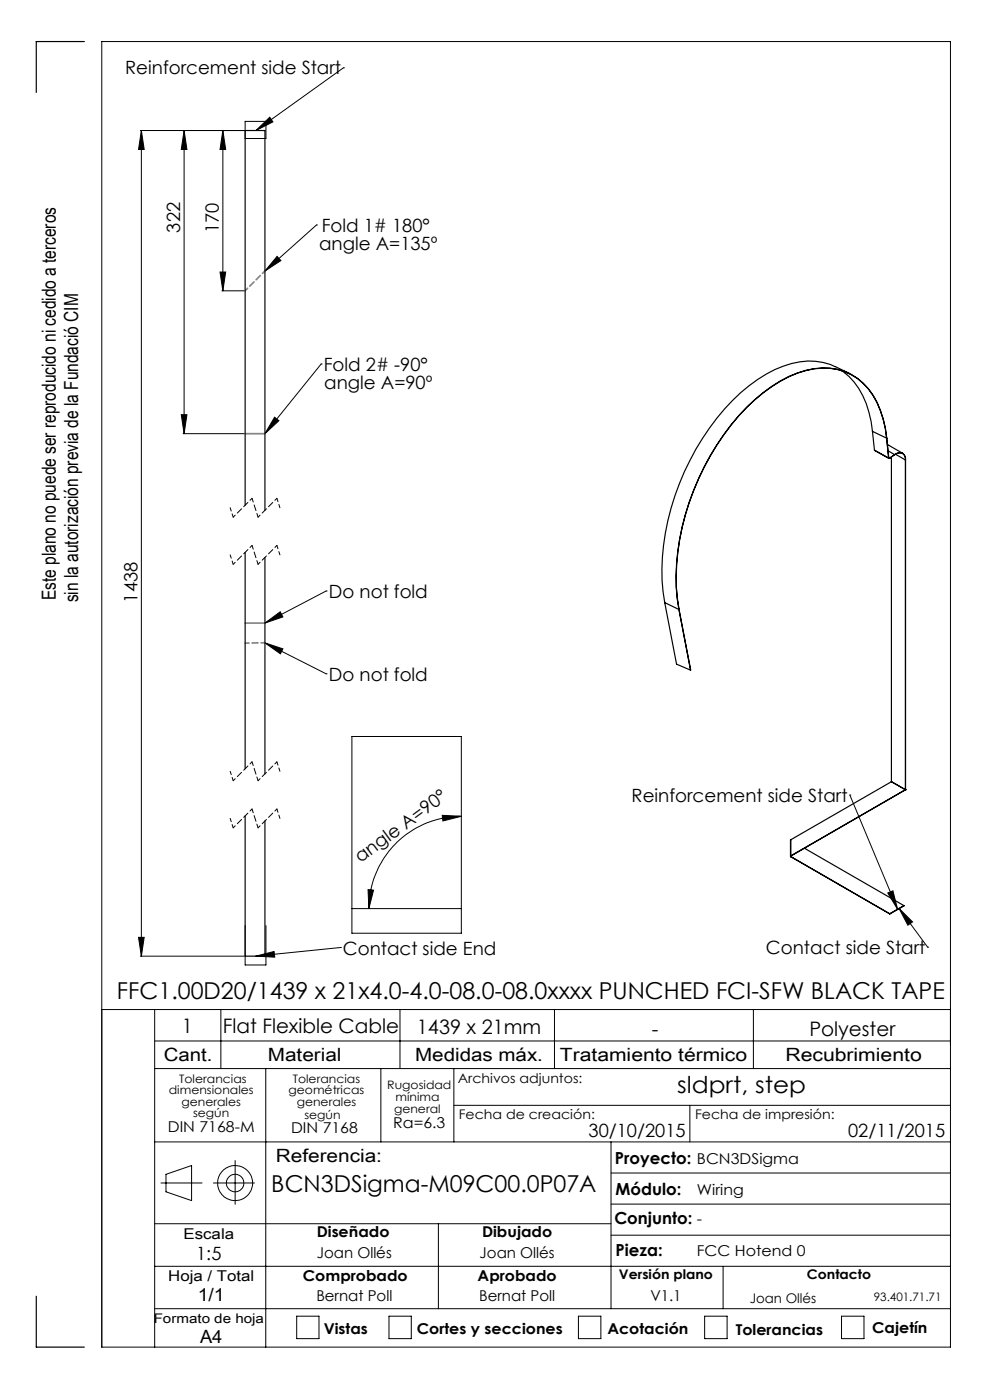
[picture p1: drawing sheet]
<svg xmlns="http://www.w3.org/2000/svg" width="210mm" height="297mm" viewBox="0 0 210 297" stroke-linecap="round" stroke-linejoin="round" font-family="sans-serif">
<g fill="none" stroke="#000" stroke-width=".21">
<path d="M72.8 14.4h.1M72.8 14.4l-18.5 13.3M29.8 27.7h22M30 27.7l.6 4h-1.2zM30 27.7v175.1M39.1 27.7l.6 4h-1.2zM39.1 27.7v64.3M47.3 27.7l.6 4h-1.2zM47.3 27.7v34M52 25.7h4.4v3.7h-4.4zM54.3 27.7l2.9-2.8 .7 1zM46.7 57.7h1.2l-.6 4z"/>
<path d="M58.8 54.4l.8 .9-3.4 2.2zM67.1 47.7h.1M67.1 47.7l-10.9 9.8M47.1 61.7h4.7M68.1 77.2h.1M68.1 77.2l-11.9 14.8M38.5 88h1.2l-.6 4zM38.8 92h13M58.2 88.5l1 .7-3 2.8zM56.2 136.4l3.8 1.3-.5 1zM56.2 132.2l3.2-2.4 .6 1.1zM56.2 136.4l13 6.5"/>
<path d="M69.2 125.4h.1M69.2 125.4l-13 6.8M69.2 142.9h.1M74.6 156.2h23.3v41.8h-23.3zM93.8 173l4.1 .2-4 1zM97.9 173.2a19.6 19.6 0 0 0-19.7 19.6M180.3 168.7h.1M180.3 168.7l10.1 24.2M29.4 198.9h1.2l-.6 3.9zM52 196.4v8.3h4.4v-8.3M74.6 192.8h23.3M78.1 188.7l1.1 .1-1 4z"/>
<path d="M188.3 189.4l1.1-.4 1 3.9zM190.7 192.7l2.9 2.9-1 .7zM190.7 192.7l6.1 8.2M21.6 214.2h180M29.8 202.8h22M32.8 214.2v71.6M46.8 214.2v12.5M54.2 202.8l3.9-.9 .2 1.2zM72.2 201h.1M72.2 201l-18 1.8M84.8 214.2v12.5M117.6 214.2v12.5"/>
<path d="M159.8 214.2v12.5M196.8 200.9h.1M32.8 220.8h168.8M32.8 226.7h168.8M56.4 226.7v59.1M80.8 226.7v15.5M96.3 226.7v15.5M96.3 234.5h105.3M146.3 234.5v7.7M32.8 259.6h96.8M32.8 242.2h168.8M34.1 251h8.8"/>
<path d="M35.2 249.1l5.4-1.8v7.4l-5.4-1.9zM45.3 251h8.7M49.9 246.2v9.3M93 259.6v18M129.6 242.2v35.4M129.6 255.4h72M129.6 248.8h72M32.8 277.6h168.8M32.8 268.6h168.8M62.9 279.2h4.8v4.8h-4.8zM82.5 279.2h4.7v4.8h-4.7zM122.7 279.2h4.8v4.8h-4.8z"/>
<path d="M129.6 262h72M149.5 279.2h4.7v4.8h-4.7zM153.4 268.6v9M178.5 279.2h4.8v4.8h-4.8zM21.6 285.8h180v-277h-180v277"/>
<circle cx="49.9" cy="251" r="3.7"/>
<circle cx="49.9" cy="251" r="1.86"/>
</g>
<path d="M49.5 119.7l-.7-2M49.5 109.7l-.7-2M59.4 117.7l-.7-2M59.4 107.7l-.7-2M49.5 175.6l-.7-2M49.5 165.6l-.7-2M59.4 173.6l-.7-2M59.4 163.6l-.7-2" fill="none" stroke="#000" stroke-width=".21" stroke-dasharray="1.3 .6" stroke-dashoffset=".5"/>
<path d="M53.5 115.7l-4 4M53.5 105.7l-4 4M58.7 115.7l-4 4M58.7 105.7l-4 4M53.5 171.6l-4 4M53.5 161.6l-4 4M58.7 171.6l-4 4M58.7 161.6l-4 4" fill="none" stroke="#000" stroke-width=".21" stroke-dasharray="1.3 .6" stroke-dashoffset=".7"/>
<path d="M54.7 119.7l-1.2-4M54.7 109.7l-1.2-4M54.7 175.6l-1.2-4M54.7 165.6l-1.2-4" fill="none" stroke="#000" stroke-width=".21" stroke-dasharray="1.3 .6" stroke-dashoffset=".4"/>
<path d="M52 92h4.2M52 132.2h4.2" fill="none" stroke="#808080" stroke-width=".35"/>
<path d="M52 136.4h4.2" fill="none" stroke="#808080" stroke-width=".35" stroke-dasharray="1.3 .6" stroke-dashoffset=".4"/>
<path d="M52 61.7l4.2-4.2" fill="none" stroke="#808080" stroke-width=".35" stroke-dasharray="1.3 .6" stroke-dashoffset=".5"/>
<g fill="none" stroke="#000" stroke-width=".25">
<path d="M17.9 8.8h-10.2v10.8M177.1 77.8a13.6 13.6 0 0 0-10.9-.1 34.6 34.6 0 0 0-15.7 13.1 52.3 52.3 0 0 0-9.8 34.8l.3 2.2M177.1 77.7l3 1.5M178.6 78.7a15.8 15.8 0 0 1 6.2 10.7l.3 2.1M185.1 91.5l3 1.5M185.1 91.5l.4 4M185.5 95.5l3.1 1.8M185.5 95.5l3 1.7M188.1 93a19 19 0 0 0-5-11.7 12.3 12.3 0 0 0-12.2-2.7 31.5 31.5 0 0 0-15.8 11.6 53.8 53.8 0 0 0-11.6 34.4l.5 4.7M188.1 93h.1M188.1 93l.4 4.2M188.1 93a19 19 0 0 0-5-11.7 12.5 12.5 0 0 0-12.2-2.7 30.3 30.3 0 0 0-14.2 9.6 54 54 0 0 0-13.3 36.4l.6 4.7"/>
<path d="M188.1 93l.4 4.1M188.2 94.4l3.3 1.8M188.4 95.6l1.4 .8M188.5 97.2h.2M188.5 97.1l.2 .1M188.5 97.1v.1M188.7 97.2h.1M189.1 97v68.8M189.8 96.4a1.33 1.33 0 0 1 1.5-.3 1.33 1.33 0 0 1 .8 1.4M189.8 96.5a1.31 1.31 0 0 1 1.5-.4 1.31 1.31 0 0 1 .8 1.5M189.8 96.4l-1.1 .8M189.8 96.4v.1"/>
<path d="M190 96.4l2.1 1.2M192.1 97.5v.1M192.1 97.5v70.1M52 107.2v-79.5h4.2v80.6M52 117.2v45.9M56.2 118.3v45.9M141 127.8l3 1.5M141 127.8l2.5 13.1 3 1.3M144 129.3h.1M144 129.3l2.5 12.9M146.5 142.1v.1M52 173.1v29.7h4.2v-28.6"/>
<path d="M167.7 178.1v3.6M170.6 179.9l21.1 12.2M189.1 165.8h.1M189.1 165.8l3 1.7M189.1 165.8l-21.4 12.3M192.1 167.5l-24.4 14.1v.1M192.1 167.6l-24.4 14.1M192.1 167.5h.1M192.1 167.5v.1M167.7 181.7l21 12.2M167.7 181.7l21 12.1M188.7 193.8v.1"/>
<path d="M191.7 192.1l-3 1.7M191.7 192.1l-3 1.8M7.7 275v10.8h10.2"/>
</g>
<g fill="#000">
<path d="M30 27.7l.6 4h-1.2zM29.4 198.9h1.2l-.6 3.9zM39.1 27.7l.6 4h-1.2zM38.5 88h1.2l-.6 4z"/>
<path d="M54.3 27.7l2.9-2.8 .7 1zM54.2 202.8l3.9-.9 .2 1.2zM188.3 189.4l1.1-.4 1 3.9zM190.7 192.7l2.9 2.9-1 .7z"/>
<path d="M46.7 57.7h1.2l-.6 4zM47.3 27.7l.6 4h-1.2z"/>
<path d="M56.2 136.4l3.8 1.3-.5 1zM56.2 132.2l3.2-2.4 .6 1.1zM58.2 88.5l1 .7-3 2.8zM58.8 54.4l.8 .9-3.4 2.2z"/>
<path d="M93.8 173l4.1 .2-4 1zM78.1 188.7l1.1 .1-1 4z"/>
</g>
<g font-size="4.9">
<text x="24.8" y="212">FFC1.00D20/1439 x 21x4.0-4.0-08.0-08.0xxxx PUNCHED FCI-SFW BLACK TAPE</text>
<text x="143.7" y="231.8">sldprt, step</text>
<text x="57.6" y="253">BCN3DSigma-M09C00.0P07A</text>
</g>
<g font-size="4.2">
<text x="38.6" y="219">1</text>
<text x="47.3" y="219.2">Flat Flexible Cable</text>
<text x="88.4" y="219.4">1439 x 21mm</text>
<text x="138.3" y="219.7">-</text>
<text x="171.7" y="219.7">Polyester</text>
</g>
<g font-size="4.1">
<text x="11.8" y="127.3" transform="rotate(-90 11.8 127.3)">Este plano no puede ser reproducido ni cedido a terceros</text>
<text x="16.5" y="127.8" transform="rotate(-90 16.5 127.8)">sin la autorización previa de la Fundació CIM</text>
</g>
<g font-size="3.9">
<text x="26.6" y="15.8">Reinforcement side Start</text>
<text x="38.2" y="49.3" transform="rotate(-90 38.2 49.3)">322</text>
<text x="46.4" y="49.5" transform="rotate(-90 46.4 49.5)">170</text>
<text x="67.7" y="53.1">angle A=135º</text>
<text x="68.2" y="49.2">Fold 1# 180°</text>
<text x="68.7" y="78.7">Fold 2# -90°</text>
<text x="68.8" y="82.6">angle A=90º</text>
<text x="29.2" y="127.8" transform="rotate(-90 29.2 127.8)">1438</text>
<text x="69.8" y="126.8">Do not fold</text>
<text x="69.8" y="144.4">Do not fold</text>
<text x="134" y="170.1">Reinforcement side Start</text>
<text x="76.5" y="183.1" transform="rotate(-36 76.5 183.1)">angle A=90°</text>
<text x="72.7" y="202.5">Contact side End</text>
<text x="162.5" y="202.4">Contact side Start</text>
<text x="34.8" y="225">Cant.</text>
<text x="56.8" y="225">Material</text>
<text x="88.1" y="225">Medidas máx.</text>
<text x="118.8" y="225">Tratamiento térmico</text>
<text x="166.6" y="225">Recubrimiento</text>
<text x="124.8" y="241.3">30/10/2015</text>
<text x="179.9" y="241.3">02/11/2015</text>
<text x="58.5" y="246.5">Referencia:</text>
<text x="41.6" y="267.2">1:5</text>
<text x="41.9" y="276.1">1/1</text>
<text x="42.4" y="284.9">A4</text>
</g>
<g font-size="3.5">
<text x="130.5" y="246.8">Proyecto: BCN3DSigma</text>
<text x="130.6" y="253.4">Módulo:</text>
<text x="130.3" y="259.8">Conjunto: -</text>
<text x="130.6" y="266.4">Pieza:</text>
</g>
<g font-size="3.2">
<text x="83.4" y="239.3">Ra=6.3</text>
<text x="35.6" y="240.1">DIN 7168-M</text>
<text x="61.7" y="240.4">DIN 7168</text>
<text x="147.8" y="253.4">Wiring</text>
<text x="38.9" y="262.9">Escala</text>
<text x="67.2" y="262.5">Diseñado</text>
<text x="102.3" y="262.5">Dibujado</text>
<text x="67.2" y="266.8">Joan Ollés</text>
<text x="101.7" y="266.8">Joan Ollés</text>
<text x="147.8" y="266.4">FCC Hotend 0</text>
<text x="35.7" y="271.7">Hoja / Total</text>
<text x="64.2" y="271.7">Comprobado</text>
<text x="101.3" y="271.7">Aprobado</text>
<text x="67.1" y="276.1">Bernat Poll</text>
<text x="101.6" y="276.1">Bernat Poll</text>
<text x="138" y="276.1">V1.1</text>
<text x="68.7" y="283.1">Vistas</text>
<text x="88.4" y="283.1">Cortes y secciones</text>
<text x="128.8" y="283.1">Acotación</text>
<text x="156.1" y="283.2">Tolerancias</text>
<text x="185" y="282.8">Cajetín</text>
</g>
<g font-size="2.8">
<text x="97.1" y="229.7">Archivos adjuntos:</text>
<text x="97.3" y="237.4">Fecha de creación:</text>
<text x="147.4" y="237.4">Fecha de impresión:</text>
<text x="131.3" y="271.4">Versión plano</text>
<text x="171.2" y="271.4">Contacto</text>
<text x="32.6" y="280.7">Formato de hoja</text>
<text x="159" y="276.3">Joan Ollés</text>
</g>
<g font-size="2.5">
<text x="35.8" y="232.1">dimensionales</text>
<text x="38" y="229.6">Tolerancias</text>
<text x="61.2" y="232.1">geométricas</text>
<text x="62.1" y="229.6">Tolerancias</text>
<text x="82.1" y="231">Rugosidad</text>
<text x="83.9" y="233.5">mínima</text>
<text x="38.5" y="234.6">generales</text>
<text x="41" y="237.1">según</text>
<text x="62.9" y="234.6">generales</text>
<text x="64.6" y="237.3">según</text>
<text x="83.6" y="236.2">general</text>
<text x="185.4" y="276.1">93.401.71.71</text>
</g>
</svg>
